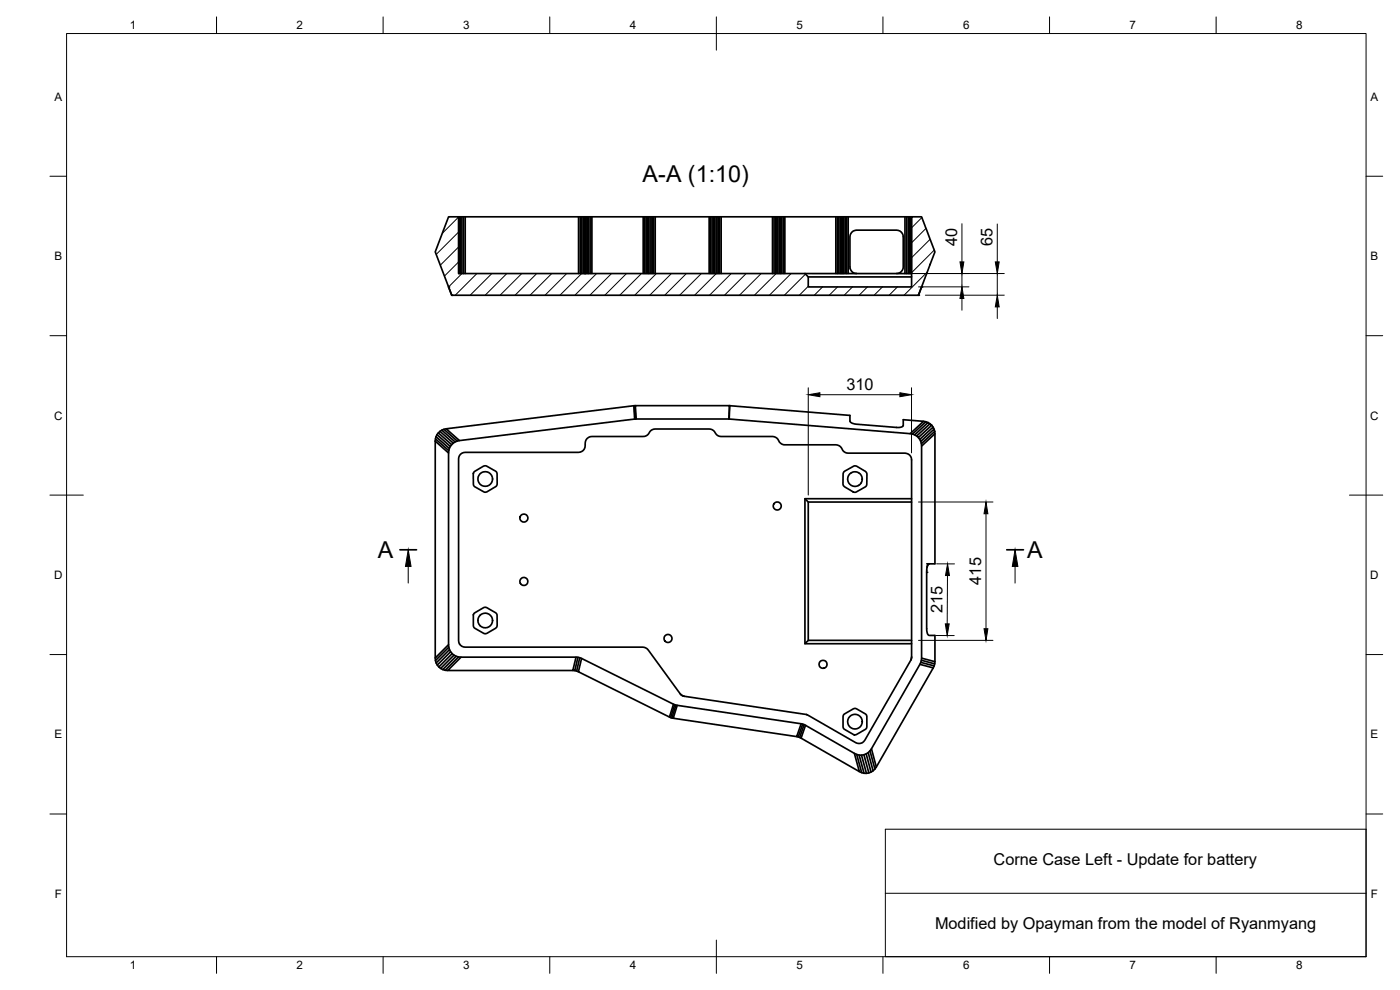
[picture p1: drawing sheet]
<svg xmlns="http://www.w3.org/2000/svg" width="420mm" height="297mm" viewBox="0 0 420 297" stroke-linecap="round" stroke-linejoin="round" font-family="sans-serif">
<!-- layer: Visible -->
<g fill="none" stroke="#000" stroke-width=".51">
<path d="M134.6 65.1h3v17h104l1 1v3h31v-21h3l4 10.5-5 13h-140l-5-13zM137.6 65.1h136l-.1 17h-31.9M137.7 65.1v17M137.9 65.1v17M138.2 65.1v17M138.6 65.1v17M139.1 65.1v17M139.6 65.1v17M173.6 65.1v17M174.1 65.1v17M174.6 65.1v17M175 65.1v17"/>
<path d="M175.4 65.1v17M175.6 65.1v17M175.7 65.1v17M175.9 65.1v17M176.2 65.1v17M176.6 65.1v17M177.1 65.1v17M177.6 65.1v17M193 65.1v17M193.5 65.1v17M193.9 65.1v17M194.3 65.1v17"/>
<path d="M194.6 65.1v17M195.1 65.1v17M195.4 65.1v17M195.8 65.1v17M196.2 65.1v17M196.6 65.1v17M212.8 65.1v17M213.3 65.1v17M213.7 65.1v17M214.1 65.1v17M214.4 65.1v17M214.9 65.1v17"/>
<path d="M215.2 65.1v17M215.6 65.1v17M216 65.1v17M216.4 65.1v17M231.8 65.1v17M232.3 65.1v17M232.7 65.1v17M233.2 65.1v17M233.5 65.1v17M233.9 65.1v17M234.3 65.1v17M234.6 65.1v17"/>
<path d="M235.1 65.1v17M235.5 65.1v17M250.8 65.1v17M251.3 65.1v17M251.8 65.1v17M252.2 65.1v17M252.5 65.1v17M252.9 65.1v17M253.2 65.1v17M253.6 65.1v17M254.1 65.1v17M254.6 65.1v17"/>
<path d="M271.6 65.1v17M272.1 65.1v17M272.6 65.1v17M273 65.1v17M273.3 65.1v17M134.6 86.1l1 2.5M242.6 83.1h31M257.1 82.1a1.99 1.99 0 0 1-2-2v-9a2.02 2.02 0 0 1 2-2h12a2.02 2.02 0 0 1 2 2v9a1.99 1.99 0 0 1-2 2M276.6 86.1l-1 2.5M130.6 132.4v65l4-4M130.6 132.4l4 3.5M130.7 131.7l4 3.5"/>
<path d="M130.9 131l4 3.6M131.1 130.4l4 3.5M131.6 129.9l4 3.5M132 129.4l4 3.6M132.6 129.1l4 3.5M133.2 128.8l4 3.5M133.9 128.7a3.7 3.7 0 0 0-3.3 3.7M138.2 136.3l1.4-.6h34a2.14 2.14 0 0 0 2-2.7 2.02 2.02 0 0 1 2-2l15.9-.1 .8-.4 1.1-1.4 1.2-.4h16.2l1.3 .4 1.1 1.4 .8 .4 16.3 .1a2.23 2.23 0 0 1 1.6 1.6l.7 .7 .9 .2h15.8l.9 .4 1 1.6 1.4 .5h17a1.99 1.99 0 0 1 2 2v59.5l-14.1 24.6a2.01 2.01 0 0 1-2.7 .7l-14.8-8.4-37-5.6-.9-.7-9.6-13.1-1.1-.8h-53.8a1.95 1.95 0 0 1-2-2v-54.5zM190.2 121.7l-56.3 7 4 3.5M190.2 121.7l.3 4M190.4 121.7l.2 4M190.5 121.7l.3 4"/>
<path d="M190.7 121.7h-.5M190.9 125.7l-.2-4h28.2l-.2 4M218.9 121.7l-.1 4M219 121.7l36.1 2.9v2l1.5 .6 12.5 1.1 1-.1 .9-.3 .1-2 6.1 .5-4 3.7M275.1 130.8l4-3.7 .5 .5-4 3.7zM275.1 130.8l-1.9-.7-54.4-4.4h-28l-52.9 6.5a3.7 3.7 0 0 0-3.3 3.7v57.5a3.7 3.7 0 0 0 3.8 3.8h34.5l1.1 .1 28.5 14.1 38.4 5.9 15.5 8.7a3.7 3.7 0 0 0 5.1-1.3l14.6-25.4 .4-1.2 .1-64.3a3.8 3.8 0 0 0-1-2.5M277.2 126.4l.7 .1M278.5 126.8l-.6-.3-4 3.7M279.1 127.1l-.6-.3-4 3.7M279.6 127.6l.4 .6M280.3 128.8l-.3-.6-4 3.6M280.5 129.4l.1 .7-4 3.7"/>
<path d="M280.5 129.4l-.2-.6-4 3.6M280.5 129.4l-4 3.7M280.6 130.1v39.1h-2.4M241.6 149.6l1 1v41.5M242.6 150.6h31M255.5 141.9h.1M257.7 145.6h.1M257.7 141.8h.1M258.5 144.8v.1M273.6 149.6h-32v43.5h32M278.2 170.2l.3-.8 .4-.3a2.59 2.59 0 0 0-.8 2.6v17.5l.2 .9 .4 .5 1.9 .1v7.8M130.6 197.4a3.7 3.7 0 0 0 3.8 3.8"/>
<path d="M134.7 194.2l-4 4M134.9 194.9l-4 4M135.2 195.5l-4 4M135.7 196.1l-4 4M136.2 196.6l-4 4M136.9 196.9l-4 4M137.6 197.1l-4 4M138.4 197.2l-4 4h37.5l1-4M143.4 186.2h.1M144.1 187.7h.1M144.1 184.6h.1M173.4 197.2l-.9 4h-.6"/>
<path d="M174 197.3l-.9 4-.6-.1M174.5 197.6l-.9 4 27.3 13.5M273.5 197.7l-.2 .4M273.6 192.1h-31l-1 1M273.6 197.1l-.1 .5M276.1 199.3l4 1.1M276.4 198.7l4 1.1M276.5 198.1l4 1.1M276.6 197.5l4 1-.5 1.9M173.1 201.3l.5 .3M202.1 211.3l-1.2 3.8 1.1 .4M202.5 211.4l-1.2 3.9"/>
<path d="M202.9 211.6l-1.2 3.8M203.2 211.6l-1.2 3.9 37.1 5.5 1.3-3.8M204.1 208.1l.3 .4M204.6 208.6l.3 .1M205 208.8l.4 .1M240.9 217.3l-1.4 3.8M241.3 217.4l-1.3 3.9M241.7 217.6l-1.3 3.9 17.5 10-1.5-5.5M242 214.4l.2 .1M280.1 200.4l-17.1 29.7M239.1 221l1.3 .5M257.1 226.4l1.5 5.4"/>
<path d="M257.8 226.6l1.5 5.4M258.6 226.6l1.4 5.4M259.3 226.4l1.5 5.5M259.9 226.2l1.5 5.5M260.6 225.8l1.4 5.5M261.1 225.3l1.5 5.4M261.5 224.7l1.5 5.4M263 230.1a3.6 3.6 0 0 1-5.1 1.4"/>
<circle cx="145.6" cy="143.7" r="2.21"/>
<circle cx="145.6" cy="143.7" r="3.9"/>
<circle cx="157.2" cy="155.4" r="1.2"/>
<circle cx="233.3" cy="151.8" r="1.2"/>
<circle cx="256.6" cy="143.7" r="2.2"/>
<circle cx="256.6" cy="143.7" r="3.9"/>
<circle cx="157.2" cy="174.5" r="1.2"/>
<circle cx="145.6" cy="186.2" r="3.9"/>
<circle cx="145.6" cy="186.2" r="2.2"/>
<circle cx="200.5" cy="191.6" r="1.2"/>
<circle cx="247" cy="199.3" r="1.2"/>
<circle cx="256.6" cy="216.5" r="3.9"/>
<circle cx="256.6" cy="216.5" r="2.2"/>
</g>
<g fill="#000">
<circle cx="134.6" cy="86.1" r=".25"/>
<circle cx="135.6" cy="88.6" r=".25"/>
<circle cx="275.6" cy="88.6" r=".25"/>
<circle cx="276.6" cy="86.1" r=".25"/>
<circle cx="143.4" cy="143.7" r=".25"/>
<circle cx="144.1" cy="142.2" r=".25"/>
<circle cx="144.1" cy="145.3" r=".25"/>
<circle cx="145.1" cy="145.8" r=".25"/>
<circle cx="146.2" cy="145.8" r=".25"/>
<circle cx="147.2" cy="142.2" r=".25"/>
<circle cx="147.2" cy="145.3" r=".25"/>
<circle cx="147.8" cy="143.7" r=".25"/>
<circle cx="256.6" cy="145.9" r=".25"/>
<circle cx="256.6" cy="141.6" r=".25"/>
<circle cx="258.1" cy="145.3" r=".25"/>
<circle cx="258.1" cy="142.2" r=".25"/>
<circle cx="258.7" cy="143.2" r=".25"/>
<circle cx="258.7" cy="144.3" r=".25"/>
<circle cx="258.8" cy="143.7" r=".25"/>
<circle cx="278.1" cy="171.7" r=".25"/>
<circle cx="143.5" cy="186.7" r=".25"/>
<circle cx="143.5" cy="185.6" r=".25"/>
<circle cx="256.6" cy="218.7" r=".25"/>
<circle cx="258.7" cy="215.9" r=".25"/>
<circle cx="258.7" cy="217.1" r=".25"/>
<circle cx="258.8" cy="216.5" r=".25"/>
</g>
<!-- layer: BORDER -->
<g fill="none" stroke="#000" stroke-width=".3">
<path d="M20 10.1h390v276.9h-390zM65 5.1v5M115 5.1v5M165 5.1v5M215 5.1v10M265 5.1v5M315 5.1v5M365 5.1v5M15 52.9h5M410 52.9h5M15 100.7h5M410 100.7h5"/>
<path d="M15 148.6h10M405 148.6h10M15 196.4h5M410 196.4h5M15 244.2h5M410 244.2h5M65 287v5M115 287v5M165 287v5M215 282.1v9.9M265 287v5M315 287v5"/>
<path d="M365 287v5"/>
</g>
<!-- layer: Hatching -->
<g fill="none" stroke="#000" stroke-width=".3">
<path d="M137.6 65.1l-4.9 4.9M137.6 69.6l-6.7 6.7M137.6 74.1l-5.5 5.5M137.6 78.6l-4.2 4.2M276.6 65.3l-3 3.1M277.9 68.5l-4.3 4.4M279.1 71.8l-5.5 5.6M280.4 75l-6.8 6.8M138.6 82.1l-4 4M143.1 82.1l-6.5 6.5M147.6 82.1l-6.5 6.5M152.1 82.1l-6.5 6.5"/>
<path d="M156.6 82.1l-6.5 6.5M161.1 82.1l-6.5 6.5M165.6 82.1l-6.5 6.5M170.1 82.1l-6.5 6.5M174.6 82.1l-6.5 6.5M179 82.1l-6.4 6.5M183.5 82.1l-6.5 6.5M188 82.1l-6.5 6.5M192.5 82.1l-6.5 6.5M197 82.1l-6.5 6.5M201.5 82.1l-6.5 6.5M206 82.1l-6.5 6.5"/>
<path d="M210.5 82.1l-6.5 6.5M215 82.1l-6.5 6.5M219.5 82.1l-6.5 6.5M223.9 82.1l-6.5 6.5M228.4 82.1l-6.5 6.5M232.9 82.1l-6.5 6.5M237.4 82.1l-6.5 6.5M241.7 82.2l-6.3 6.4M242.6 85.9l-2.7 2.7M246.9 86.1l-2.5 2.5M251.4 86.1l-2.5 2.5M255.9 86.1l-2.5 2.5"/>
<path d="M260.3 86.1l-2.4 2.5M264.9 86.1l-2.6 2.5M269.3 86.1l-2.5 2.5M278.3 81.6l-7 7"/>
</g>
<!-- layer: Section Lines -->
<path d="M120 165h5M302.1 165h5" fill="none" stroke="#000" stroke-width=".51"/>
<path d="M122.5 170v4.9M304.6 170v4.9" fill="none" stroke="#000" stroke-width=".3"/>
<path d="M122.5 165l.9 5h-1.7zM304.6 165l.9 5h-1.7z" fill="#000" stroke="#000" stroke-width=".3"/>
<!-- layer: FD_Dimensions -->
<g fill="none" stroke="#000" stroke-width=".3">
<path d="M288.7 67.1v11.5M299.3 67.2v11.4M243.7 82.1h57.7M275.7 86.1h15.1M277.7 88.6h23.7M288.7 82.1v4M288.7 89.6v3.5M299.3 82.1v6.5M299.3 92.1v3.5M242.6 116.3v32.2M246.1 118.4h24M273.6 116.3v19.6"/>
<path d="M275.7 150.6h22.3M295.9 154.1v34.5M281.1 169.2h5.4M284.4 172.7l-.1 14.5M275.7 192.1h22.3M280.9 190.7h5.5"/>
</g>
<path d="M288.1 78.6h1.2l-.6 3.5zM298.7 78.6h1.2l-.6 3.5zM288.7 86.1l.6 3.5h-1.2zM299.3 88.6l.6 3.5h-1.2zM242.6 118.4l3.5-.6v1.2zM270.1 117.8l3.5 .6-3.5 .6zM295.9 150.6l.6 3.5h-1.2zM284.4 169.2l.5 3.5h-1.1zM283.7 187.2h1.2l-.6 3.5zM295.3 188.6h1.2l-.6 3.5z" fill="#000" stroke="#000" stroke-width=".3"/>
<!-- layer: Custom Tables -->
<path d="M265.7 248.8h144.3v38.2h-144.3zM265.7 268h144.3" fill="none" stroke="#000" stroke-width=".3"/>
<g font-size="7">
<text x="192.9" y="54.6">A-A (1:10)</text>
<text x="113.3" y="167.5">A</text>
<text x="308.3" y="167.4">A</text>
</g>
<g font-size="4.9">
<text x="287.2" y="73.7" transform="rotate(-90 287.2 73.7)">40</text>
<text x="297.8" y="73.9" transform="rotate(-90 297.8 73.9)">65</text>
<text x="254" y="117">310</text>
<text x="294.4" y="175.4" transform="rotate(-90 294.4 175.4)">415</text>
<text x="282.8" y="184" transform="rotate(-90 282.8 184)">215</text>
<text x="298.2" y="259.7">Corne Case Left - Update for battery</text>
<text x="280.6" y="278.8">Modified by Opayman from the model of Ryanmyang</text>
</g>
<g font-size="3.5">
<text x="39" y="8.8">1</text>
<text x="89" y="8.8">2</text>
<text x="139" y="8.8">3</text>
<text x="189" y="8.8">4</text>
<text x="239" y="8.8">5</text>
<text x="289" y="8.8">6</text>
<text x="339" y="8.8">7</text>
<text x="389" y="8.8">8</text>
<text x="16.3" y="30.2">A</text>
<text x="411.3" y="30.2">A</text>
<text x="16.3" y="78">B</text>
<text x="411.3" y="78">B</text>
<text x="16.2" y="125.9">C</text>
<text x="411.2" y="125.9">C</text>
<text x="16.2" y="173.7">D</text>
<text x="411.2" y="173.7">D</text>
<text x="16.3" y="221.6">E</text>
<text x="411.3" y="221.6">E</text>
<text x="16.4" y="269.4">F</text>
<text x="411.4" y="269.4">F</text>
<text x="39" y="290.8">1</text>
<text x="89" y="290.8">2</text>
<text x="139" y="290.8">3</text>
<text x="189" y="290.8">4</text>
<text x="239" y="290.8">5</text>
<text x="289" y="290.8">6</text>
<text x="339" y="290.8">7</text>
<text x="389" y="290.8">8</text>
</g>
</svg>
